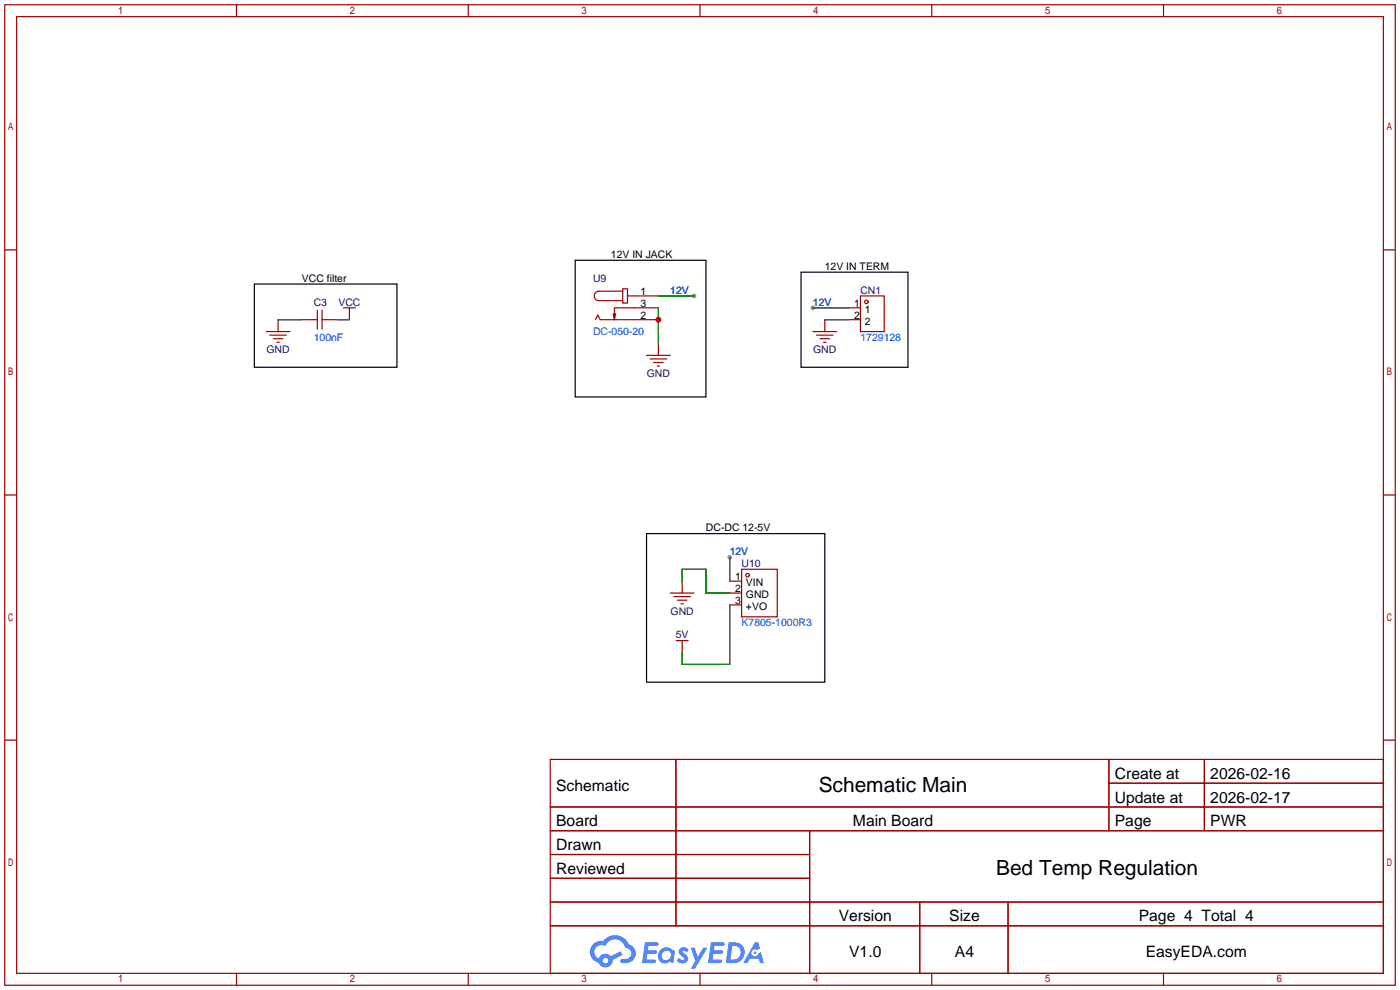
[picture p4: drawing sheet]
<svg xmlns="http://www.w3.org/2000/svg" width="299mm" height="212mm" viewBox="0 0 299 212" stroke-linecap="round" stroke-linejoin="round" font-family="sans-serif">
<g fill="#999">
<circle cx="156" cy="119.1" r=".51"/>
<circle cx="173.7" cy="65.8" r=".51"/>
<circle cx="148.3" cy="63.2" r=".51"/>
</g>
<g fill="none" stroke="#a10000" stroke-width=".25">
<path d="M1 1h297.2v209.6h-297.2zM3.6 3.6h292.1v204.4h-292.1zM50.5 1v2.6M100.1 1v2.6M149.6 1v2.6M199.1 1v2.6M248.7 1v2.6M1 53.4h2.6M295.7 53.4h2.5M1 105.8h2.6M295.7 105.8h2.5M1 158.2h2.6"/>
<path d="M295.7 158.2h2.5M117.6 162.3h178.1v45.7h-178.1zM117.6 172.5h178.1M117.6 177.5h178.1M144.5 162.3v35.6M173 177.5v30.5M237 162.3v15.2M237 167.4h58.7M257.4 162.3v15.2M117.6 182.6h55.4M117.6 192.8h178.1M117.6 187.7h55.4"/>
<path d="M117.6 197.9h178.1M196.6 192.8v15.2M215.4 192.8v15.2M50.5 208v2.6M100.1 208v2.6M149.6 208v2.6M199.1 208v2.6M248.7 208v2.6"/>
</g>
<g fill="#5487ff">
<path d="M145.3 202.7a1.3 1.3 0 0 1 1.9 .3l-.4 .6a.54 .54 0 0 0-.9-.2l.1 .2a1.34 1.34 0 0 1 .9 1.8 1.47 1.47 0 0 1-2.3-.1l.5-.6 .8 .5a.31 .31 0 0 0 .4-.3 .31 .31 0 0 0-.3-.4 1.12 1.12 0 0 1-.7-1.8z"/>
<path d="M147.6 202.5h.9l.6 2 1.2-2h.9l-2.7 4.6h-.9l1-1.7z"/>
<path d="M137.8 201.4h1.7a1.31 1.31 0 0 1 1.2 .2 .4 .4 0 0 1-.3 .5l-1.8 .1-.1 .9h1.6a.4 .4 0 0 1 .4 .4 .4 .4 0 0 1-.5 .4h-1.6l-.2 1.2h1.4a.46 .46 0 0 1 .5 0 .46 .46 0 0 1 .1 .5l-.4 .2h-2.6z"/>
<path d="M151.9 201.4h1.7a1.32 1.32 0 0 1 1.2 .2 .39 .39 0 0 1-.3 .5l-1.8 .1-.1 .9h1.6a.4 .4 0 0 1 .4 .4 .4 .4 0 0 1-.4 .4h-1.7l-.2 1.2h1.4a.46 .46 0 0 1 .5 0 .46 .46 0 0 1 .1 .5l-.4 .2h-2.6z"/>
<path d="M161.3 201.4h.8l.3 1.3-.6 .4a.75 .75 0 0 0-1.1 .3 .75 .75 0 0 0 .5 1 .75 .75 0 0 0 .9-.7l.5-.2 .6 2.3h-.8l-.3-.9h-1.8l-.5 .9h-1z"/>
<path d="M155.7 201.4l-.6 4.4h1.5a2.27 2.27 0 0 0 2.6-2.2 2.27 2.27 0 0 0-2.7-2.2zM156.5 202.1a1.5 1.5 0 0 1 1.8 1.6 1.5 1.5 0 0 1-1.9 1.4h-.3z"/>
<path d="M141.2 203a1.6 1.6 0 0 0-.3 2.3 1.6 1.6 0 0 0 2.3 .2l.7 .3 .3-2.4-.1-.3-.5-.1a1.58 1.58 0 0 0-2.4 0zM141.8 203.5a.98 .98 0 0 1 1.6 .4 .98 .98 0 0 1-1.1 1.3 .94 .94 0 0 1-.9-.7 .94 .94 0 0 1 .4-1z"/>
<path d="M126.8 201.8a2.37 2.37 0 0 0 1.1 4 1.54 1.54 0 0 0 1.8 1 1.54 1.54 0 0 0 1.2-1.6l2.2-1.1-.5-.8-2 1a1.57 1.57 0 0 0-2.7 .5 1.5 1.5 0 0 1-.7-2.1 1.5 1.5 0 0 1 2.2-.5 2.23 2.23 0 0 1 2.3-1.4 2.23 2.23 0 0 1 2 1.8 1.16 1.16 0 0 1 1.2 1.1 1.16 1.16 0 0 1-1.1 1.2h-.7a.47 .47 0 0 0-.5 .4 .47 .47 0 0 0 .4 .5 2.17 2.17 0 0 0 2.5-.9 2.17 2.17 0 0 0-.3-2.7l-.8-.4a3.2 3.2 0 0 0-5.5-.7l-1.1 .1zM128.8 205.3a.6 .6 0 0 1 1.2 0 .6 .6 0 0 1-1.2 0z"/>
<circle cx="161.4" cy="203.6" r=".28"/>
</g>
<g fill="none" stroke="#a10000" stroke-width=".25">
<path d="M56.9 70.9h5.1M57.7 71.6h3.5M58.4 72.4h2.1M59.2 73.2h.5M59.4 68.3v2.6M64.5 68.3h3.3M67.8 66.3v4.1M68.8 66.3v4.1M68.8 68.3h3.3M73.4 65.8h2.5M74.7 65.8v2.5M127.3 68.3l.5-1 .5 1h12.4"/>
<path d="M131.6 67.1l-.3 1.2M133.1 61.7h1v3.1h-1zM133.1 62.2h-5.1a1.02 1.02 0 0 0-1 1 1.02 1.02 0 0 0 1 1.1h5.1M134.1 63.2h6.6M138.2 75.9h5.1M138.9 76.7h3.6M139.7 77.5h2M140.5 78.2h.5M140.7 65.8h-9.4v2.5l-.2-1.2M140.7 73.4v2.5M173.7 70.9h5.1M174.5 71.6h3.6"/>
<path d="M175.3 72.4h2M176 73.2h.5M176.3 68.3v2.6M181.4 68.3h2.5M181.4 65.8h2.5M183.9 63.2h5.1v7.7h-5.1zM143.3 126.7h5M144 127.5h3.6M144.5 136.9h2.6M144.8 128.3h2M145.5 129h.5M145.8 124.2v2.5"/>
<path d="M145.8 136.9v2.5M156 124.2h2.5M156 126.7h2.5M156 129.3h2.5M158.5 121.7h7.6v10.1h-7.6z"/>
<circle cx="185.2" cy="64.5" r=".38"/>
<circle cx="159.8" cy="122.9" r=".38"/>
</g>
<path d="M59.4 68.3h5.1M72.1 68.3h2.6M140.7 63.2h7.6M140.7 65.8v7.6M173.7 65.8h7.7M176.3 68.3h5.1M156 119.1v5.1M145.8 124.2v-2.5h5.1v5h5.1M156 129.3v12.7h-10.2v-2.6" fill="none" stroke="#008700" stroke-width=".25"/>
<path d="M122.9 55.6h28v29.2h-28zM171.2 58.2h22.9v20.3h-22.9zM54.4 60.7h30.4v17.8h-30.4zM138.2 114h38.1v31.8h-38.1z" fill="none" stroke="#000" stroke-width=".25"/>
<circle cx="140.7" cy="68.3" r=".63" fill="#c00"/>
<g font-size="4.5">
<text x="175" y="169.3">Schematic Main</text>
<text x="212.9" y="187.1">Bed Temp Regulation</text>
</g>
<g font-size="3.3">
<text x="238.3" y="166.4">Create at</text>
<text x="258.7" y="166.4">2026-02-16</text>
<text x="118.9" y="169">Schematic</text>
<text x="238.3" y="171.5">Update at</text>
<text x="258.7" y="171.5">2026-02-17</text>
<text x="118.9" y="176.6">Board</text>
<text x="182.3" y="176.6">Main Board</text>
<text x="238.3" y="176.6">Page</text>
<text x="258.7" y="176.6">PWR</text>
<text x="118.9" y="181.7">Drawn</text>
<text x="118.9" y="186.8">Reviewed</text>
<text x="179.3" y="196.9">Version</text>
<text x="202.9" y="196.9">Size</text>
<text x="243.4" y="196.9">Page 4 Total 4</text>
<text x="181.5" y="204.5">V1.0</text>
<text x="204.1" y="204.5">A4</text>
<text x="244.9" y="204.5">EasyEDA.com</text>
</g>
<g font-size="2.2">
<text x="130.6" y="55.1">12V IN JACK</text>
<text x="176.3" y="57.7">12V IN TERM</text>
<text x="64.5" y="60.2">VCC filter</text>
<text x="136.9" y="63">1</text>
<text x="136.9" y="65.5">3</text>
<text x="182.5" y="65.5">1</text>
<text x="136.9" y="68.1">2</text>
<text x="182.5" y="68.1">2</text>
<text x="184.8" y="66.8">1</text>
<text x="184.8" y="69.4">2</text>
<text x="150.9" y="113.6">DC-DC 12-5V</text>
<text x="157.1" y="124">1</text>
<text x="159.4" y="125.2">VIN</text>
<text x="157.1" y="126.5">2</text>
<text x="157.1" y="129">3</text>
<text x="159.4" y="127.8">GND</text>
<text x="159.4" y="130.3">+VO</text>
</g>
<g font-size="2.2" fill="#000080">
<text x="67.1" y="65.3">C3</text>
<text x="72.3" y="65.3">VCC</text>
<text x="126.7" y="60.2">U9</text>
<text x="183.9" y="62.8">CN1</text>
<text x="57" y="75.5">GND</text>
<text x="173.8" y="75.5">GND</text>
<text x="138.2" y="80.5">GND</text>
<text x="158.5" y="121.2">U10</text>
<text x="143.3" y="131.3">GND</text>
<text x="144.4" y="136.4">5V</text>
</g>
<g font-size="2.2" fill="#00f">
<text x="143.3" y="62.8">12V</text>
<text x="173.7" y="65.3">12V</text>
<text x="126.7" y="71.7">DC-050-20</text>
<text x="67.1" y="72.9">100nF</text>
<text x="183.9" y="72.9">1729128</text>
<text x="156" y="118.6">12V</text>
<text x="158.5" y="133.9">K7805-1000R3</text>
</g>
</svg>
